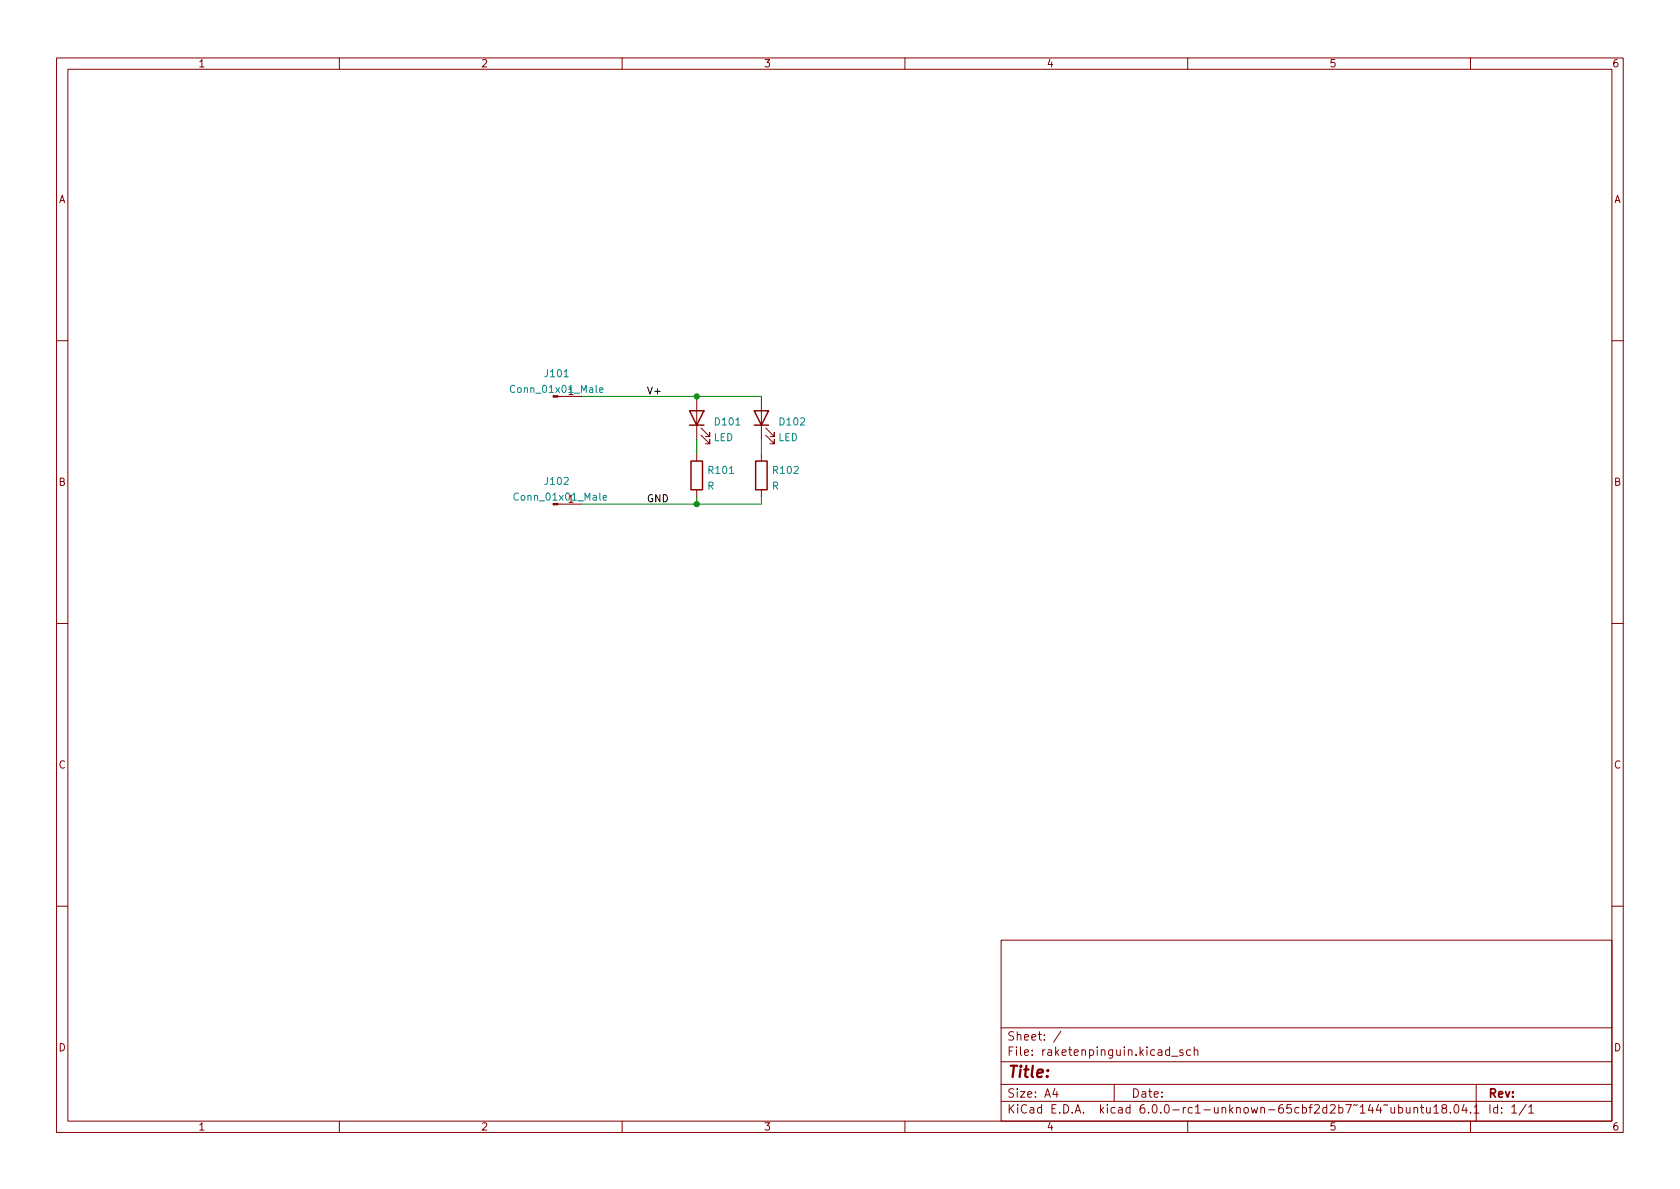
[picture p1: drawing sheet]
(kicad_sch (version 20211123) (generator eeschema)

 (paper "A4")

 (lib_symbols
  (symbol "Connector:Conn_01x01_Male" (pin_names (offset 1.016) hide) (in_bom yes) (on_board yes)
   (property "Reference" "J" (id 0) (at 0 2.54 0) (effects (font (size 1.27 1.27))))
   (property "Value" "Conn_01x01_Male" (id 1) (at 0 -2.54 0) (effects (font (size 1.27 1.27))))
   (property "Footprint" "" (id 2) (at 0 0 0) (effects (font (size 1.27 1.27)) hide))
   (property "Datasheet" "~" (id 3) (at 0 0 0) (effects (font (size 1.27 1.27)) hide))
   (symbol "Conn_01x01_Male_1_1"
    (polyline (pts (xy 1.27 0) (xy 0.8636 0)) (stroke (width 0.1524) (type default) (color 0 0 0 0)) (fill (type none)))
    (rectangle (start 0.8636 0.127) (end 0 -0.127) (stroke (width 0.1524) (type default) (color 0 0 0 0)) (fill (type outline)))
    (pin passive line (at 5.08 0 180) (length 3.81) (name "Pin_1" (effects (font (size 1.27 1.27)))) (number "1" (effects (font (size 1.27 1.27)))))))
  (symbol "Device:LED" (pin_numbers hide) (pin_names (offset 1.016) hide) (in_bom yes) (on_board yes)
   (property "Reference" "D" (id 0) (at 0 2.54 0) (effects (font (size 1.27 1.27))))
   (property "Value" "LED" (id 1) (at 0 -2.54 0) (effects (font (size 1.27 1.27))))
   (property "Footprint" "" (id 2) (at 0 0 0) (effects (font (size 1.27 1.27)) hide))
   (property "Datasheet" "~" (id 3) (at 0 0 0) (effects (font (size 1.27 1.27)) hide))
   (symbol "LED_0_1"
    (polyline (pts (xy -1.27 -1.27) (xy -1.27 1.27)) (stroke (width 0.254) (type default) (color 0 0 0 0)) (fill (type none)))
    (polyline (pts (xy -1.27 0) (xy 1.27 0)) (stroke (width 0) (type default) (color 0 0 0 0)) (fill (type none)))
    (polyline (pts (xy 1.27 -1.27) (xy 1.27 1.27) (xy -1.27 0) (xy 1.27 -1.27)) (stroke (width 0.254) (type default) (color 0 0 0 0)) (fill (type none)))
    (polyline (pts (xy -3.048 -0.762) (xy -4.572 -2.286) (xy -3.81 -2.286) (xy -4.572 -2.286) (xy -4.572 -1.524)) (stroke (width 0) (type default) (color 0 0 0 0)) (fill (type none)))
    (polyline (pts (xy -1.778 -0.762) (xy -3.302 -2.286) (xy -2.54 -2.286) (xy -3.302 -2.286) (xy -3.302 -1.524)) (stroke (width 0) (type default) (color 0 0 0 0)) (fill (type none))))
   (symbol "LED_1_1"
    (pin passive line (at -3.81 0 0) (length 2.54) (name "K" (effects (font (size 1.27 1.27)))) (number "1" (effects (font (size 1.27 1.27)))))
    (pin passive line (at 3.81 0 180) (length 2.54) (name "A" (effects (font (size 1.27 1.27)))) (number "2" (effects (font (size 1.27 1.27)))))))
  (symbol "Device:R" (pin_numbers hide) (pin_names (offset 0)) (in_bom yes) (on_board yes)
   (property "Reference" "R" (id 0) (at 2.032 0 90) (effects (font (size 1.27 1.27))))
   (property "Value" "R" (id 1) (at 0 0 90) (effects (font (size 1.27 1.27))))
   (property "Footprint" "" (id 2) (at -1.778 0 90) (effects (font (size 1.27 1.27)) hide))
   (property "Datasheet" "~" (id 3) (at 0 0 0) (effects (font (size 1.27 1.27)) hide))
   (symbol "R_0_1"
    (rectangle (start -1.016 -2.54) (end 1.016 2.54) (stroke (width 0.254) (type default) (color 0 0 0 0)) (fill (type none))))
   (symbol "R_1_1"
    (pin passive line (at 0 3.81 270) (length 1.27) (name "~" (effects (font (size 1.27 1.27)))) (number "1" (effects (font (size 1.27 1.27)))))
    (pin passive line (at 0 -3.81 90) (length 1.27) (name "~" (effects (font (size 1.27 1.27)))) (number "2" (effects (font (size 1.27 1.27))))))))

 (junction (at 123.19 88.9) (diameter 0) (color 0 0 0 0))
 (junction (at 123.19 69.85) (diameter 0) (color 0 0 0 0))

 (wire (pts (xy 123.19 77.47) (xy 123.19 80.01)) (stroke (width 0) (type default) (color 0 0 0 0)))
 (wire (pts (xy 134.62 88.9) (xy 134.62 87.63)) (stroke (width 0) (type default) (color 0 0 0 0)))
 (wire (pts (xy 102.87 69.85) (xy 123.19 69.85)) (stroke (width 0) (type default) (color 0 0 0 0)))
 (wire (pts (xy 123.19 87.63) (xy 123.19 88.9)) (stroke (width 0) (type default) (color 0 0 0 0)))
 (wire (pts (xy 123.19 69.85) (xy 134.62 69.85)) (stroke (width 0) (type default) (color 0 0 0 0)))
 (wire (pts (xy 134.62 77.47) (xy 134.62 80.01)) (stroke (width 0) (type default) (color 0 0 0 0)))
 (wire (pts (xy 102.87 88.9) (xy 123.19 88.9)) (stroke (width 0) (type default) (color 0 0 0 0)))
 (wire (pts (xy 123.19 88.9) (xy 134.62 88.9)) (stroke (width 0) (type default) (color 0 0 0 0)))

 (label "V+" (at 114.3 69.85 0) (effects (font (size 1.27 1.27)) (justify left bottom)))
 (label "GND" (at 114.3 88.9 0) (effects (font (size 1.27 1.27)) (justify left bottom)))

 (symbol (lib_id "Device:R") (at 134.62 83.82 0) (unit 1) (in_bom yes) (on_board yes) (fields_autoplaced)
  (property "Reference" "R102" (id 0) (at 136.398 82.9115 0) (effects (font (size 1.27 1.27)) (justify left)))
  (property "Value" "R" (id 1) (at 136.398 85.6866 0) (effects (font (size 1.27 1.27)) (justify left)))
  (property "Footprint" "project:res" (id 2) (at 132.842 83.82 90) (effects (font (size 1.27 1.27)) hide))
  (property "Datasheet" "~" (id 3) (at 134.62 83.82 0) (effects (font (size 1.27 1.27)) hide)) (pin "1") (pin "2"))

 (symbol (lib_id "Device:LED") (at 134.62 73.66 90) (unit 1) (in_bom yes) (on_board yes) (fields_autoplaced)
  (property "Reference" "D102" (id 0) (at 137.541 74.339 90) (effects (font (size 1.27 1.27)) (justify right)))
  (property "Value" "LED" (id 1) (at 137.541 77.1141 90) (effects (font (size 1.27 1.27)) (justify right)))
  (property "Footprint" "project:led" (id 2) (at 134.62 73.66 0) (effects (font (size 1.27 1.27)) hide))
  (property "Datasheet" "~" (id 3) (at 134.62 73.66 0) (effects (font (size 1.27 1.27)) hide)) (pin "1") (pin "2"))

 (symbol (lib_id "Device:R") (at 123.19 83.82 0) (unit 1) (in_bom yes) (on_board yes) (fields_autoplaced)
  (property "Reference" "R101" (id 0) (at 124.968 82.9115 0) (effects (font (size 1.27 1.27)) (justify left)))
  (property "Value" "R" (id 1) (at 124.968 85.6866 0) (effects (font (size 1.27 1.27)) (justify left)))
  (property "Footprint" "project:res" (id 2) (at 121.412 83.82 90) (effects (font (size 1.27 1.27)) hide))
  (property "Datasheet" "~" (id 3) (at 123.19 83.82 0) (effects (font (size 1.27 1.27)) hide)) (pin "1") (pin "2"))

 (symbol (lib_id "Device:LED") (at 123.19 73.66 90) (unit 1) (in_bom yes) (on_board yes) (fields_autoplaced)
  (property "Reference" "D101" (id 0) (at 126.111 74.339 90) (effects (font (size 1.27 1.27)) (justify right)))
  (property "Value" "LED" (id 1) (at 126.111 77.1141 90) (effects (font (size 1.27 1.27)) (justify right)))
  (property "Footprint" "project:led" (id 2) (at 123.19 73.66 0) (effects (font (size 1.27 1.27)) hide))
  (property "Datasheet" "~" (id 3) (at 123.19 73.66 0) (effects (font (size 1.27 1.27)) hide)) (pin "1") (pin "2"))

 (symbol (lib_id "Connector:Conn_01x01_Male") (at 97.79 88.9 0) (unit 1) (in_bom yes) (on_board yes)
  (property "Reference" "J102" (id 0) (at 98.425 84.8573 0))
  (property "Value" "Conn_01x01_Male" (id 1) (at 99.06 87.63 0))
  (property "Footprint" "project:pad" (id 2) (at 97.79 88.9 0) (effects (font (size 1.27 1.27)) hide))
  (property "Datasheet" "~" (id 3) (at 97.79 88.9 0) (effects (font (size 1.27 1.27)) hide)) (pin "1"))

 (symbol (lib_id "Connector:Conn_01x01_Male") (at 97.79 69.85 0) (unit 1) (in_bom yes) (on_board yes) (fields_autoplaced)
  (property "Reference" "J101" (id 0) (at 98.425 65.8073 0))
  (property "Value" "Conn_01x01_Male" (id 1) (at 98.425 68.5824 0))
  (property "Footprint" "project:pad" (id 2) (at 97.79 69.85 0) (effects (font (size 1.27 1.27)) hide))
  (property "Datasheet" "~" (id 3) (at 97.79 69.85 0) (effects (font (size 1.27 1.27)) hide)) (pin "1"))

 (sheet_instances (path "" (page "1")))

)
